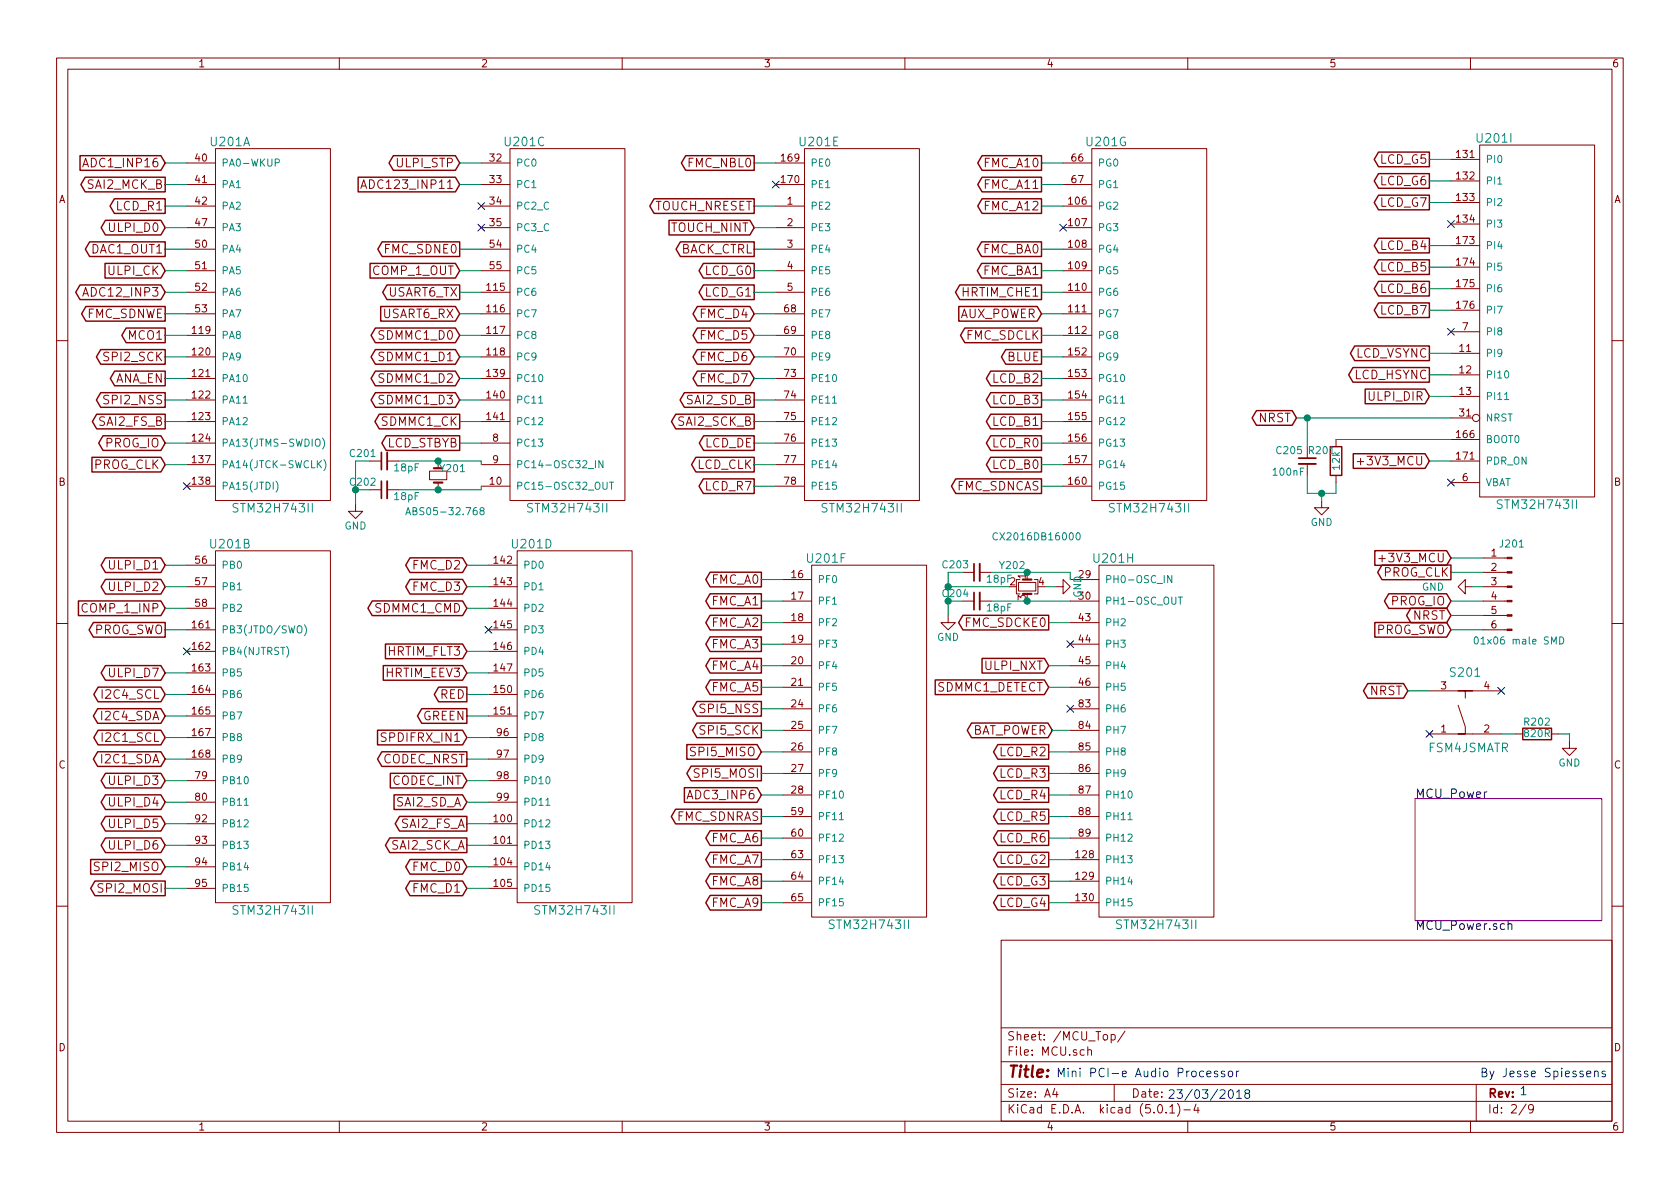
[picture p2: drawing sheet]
EESchema Schematic File Version 2
LIBS:power
LIBS:device
LIBS:switches
LIBS:relays
LIBS:motors
LIBS:transistors
LIBS:conn
LIBS:linear
LIBS:regul
LIBS:74xx
LIBS:cmos4000
LIBS:adc-dac
LIBS:memory
LIBS:xilinx
LIBS:microcontrollers
LIBS:dsp
LIBS:microchip
LIBS:analog_switches
LIBS:motorola
LIBS:texas
LIBS:intel
LIBS:audio
LIBS:interface
LIBS:digital-audio
LIBS:philips
LIBS:display
LIBS:cypress
LIBS:siliconi
LIBS:opto
LIBS:atmel
LIBS:contrib
LIBS:valves
LIBS:STM32
LIBS:SDRAM
LIBS:CODEC
LIBS:TVS_ARRAY
LIBS:BUCK
LIBS:LDO
LIBS:BOOST
LIBS:CONNECTOR
LIBS:POWER_SW
LIBS:EMI_GASKET
LIBS:LED
LIBS:Main board-cache
EELAYER 25 0
EELAYER END
$Descr A4 11693 8268
encoding utf-8
Sheet 2 9
Title ""
Date ""
Rev ""
Comp ""
Comment1 ""
Comment2 ""
Comment3 ""
Comment4 ""
$EndDescr
$Sheet
S 9850 5550 1300 850 
U 5AA8D7FD
F0 "MCU_Power" 60
F1 "MCU_Power.sch" 60
$EndSheet
$Comp
L STM32H743II U201
U 1 1
P 1900 2225
F 0 "U201" H 1600 3475 60  0000 C CNN
F 1 "STM32H743II" H 1900 925 60  0000 C CNN
F 2 "Housings_QFP:LQFP-176_24x24mm_Pitch0.5mm" H 1900 925 60  0001 C CNN
F 3 "" H 1900 925 60  0001 C CNN
	1    1900 2225
	1    0    0    -1  
$EndComp
$Comp
L STM32H743II U201
U 2 1
P 1900 5025
F 0 "U201" H 1600 6275 60  0000 C CNN
F 1 "STM32H743II" H 1900 3725 60  0000 C CNN
F 2 "Housings_QFP:LQFP-176_24x24mm_Pitch0.5mm" H 1900 3725 60  0001 C CNN
F 3 "" H 1900 3725 60  0001 C CNN
	2    1900 5025
	1    0    0    -1  
$EndComp
$Comp
L STM32H743II U201
U 3 1
P 3950 2225
F 0 "U201" H 3650 3475 60  0000 C CNN
F 1 "STM32H743II" H 3950 925 60  0000 C CNN
F 2 "Housings_QFP:LQFP-176_24x24mm_Pitch0.5mm" H 3950 925 60  0001 C CNN
F 3 "" H 3950 925 60  0001 C CNN
	3    3950 2225
	1    0    0    -1  
$EndComp
$Comp
L STM32H743II U201
U 4 1
P 4000 5025
F 0 "U201" H 3700 6275 60  0000 C CNN
F 1 "STM32H743II" H 4000 3725 60  0000 C CNN
F 2 "Housings_QFP:LQFP-176_24x24mm_Pitch0.5mm" H 4000 3725 60  0001 C CNN
F 3 "" H 4000 3725 60  0001 C CNN
	4    4000 5025
	1    0    0    -1  
$EndComp
$Comp
L STM32H743II U201
U 5 1
P 6000 2225
F 0 "U201" H 5700 3475 60  0000 C CNN
F 1 "STM32H743II" H 6000 925 60  0000 C CNN
F 2 "Housings_QFP:LQFP-176_24x24mm_Pitch0.5mm" H 6000 925 60  0001 C CNN
F 3 "" H 6000 925 60  0001 C CNN
	5    6000 2225
	1    0    0    -1  
$EndComp
$Comp
L STM32H743II U201
U 6 1
P 6050 5125
F 0 "U201" H 5750 6375 60  0000 C CNN
F 1 "STM32H743II" H 6050 3825 60  0000 C CNN
F 2 "Housings_QFP:LQFP-176_24x24mm_Pitch0.5mm" H 6050 3825 60  0001 C CNN
F 3 "" H 6050 3825 60  0001 C CNN
	6    6050 5125
	1    0    0    -1  
$EndComp
$Comp
L STM32H743II U201
U 7 1
P 8000 2225
F 0 "U201" H 7700 3475 60  0000 C CNN
F 1 "STM32H743II" H 8000 925 60  0000 C CNN
F 2 "Housings_QFP:LQFP-176_24x24mm_Pitch0.5mm" H 8000 925 60  0001 C CNN
F 3 "" H 8000 925 60  0001 C CNN
	7    8000 2225
	1    0    0    -1  
$EndComp
$Comp
L STM32H743II U201
U 8 1
P 8050 5125
F 0 "U201" H 7750 6375 60  0000 C CNN
F 1 "STM32H743II" H 8050 3825 60  0000 C CNN
F 2 "Housings_QFP:LQFP-176_24x24mm_Pitch0.5mm" H 8050 3825 60  0001 C CNN
F 3 "" H 8050 3825 60  0001 C CNN
	8    8050 5125
	1    0    0    -1  
$EndComp
$Comp
L STM32H743II U201
U 9 1
P 10700 2200
F 0 "U201" H 10400 3450 60  0000 C CNN
F 1 "STM32H743II" H 10700 900 60  0000 C CNN
F 2 "Housings_QFP:LQFP-176_24x24mm_Pitch0.5mm" H 10700 900 60  0001 C CNN
F 3 "" H 10700 900 60  0001 C CNN
	9    10700 2200
	1    0    0    -1  
$EndComp
Text GLabel 5250 1875 0    60   Output ~ 0
LCD_G0
Text GLabel 5250 2025 0    60   Output ~ 0
LCD_G1
Text GLabel 9950 2450 0    60   Output ~ 0
LCD_VSYNC
Text GLabel 9950 2600 0    60   Output ~ 0
LCD_HSYNC
Text GLabel 1150 1425 0    60   Output ~ 0
LCD_R1
Text GLabel 5250 3075 0    60   Output ~ 0
LCD_DE
Text GLabel 5250 3225 0    60   Output ~ 0
LCD_CLK
Text GLabel 5250 3375 0    60   Output ~ 0
LCD_R7
Text GLabel 7300 5225 0    60   Output ~ 0
LCD_R2
Text GLabel 7300 5375 0    60   Output ~ 0
LCD_R3
Text GLabel 7300 5525 0    60   Output ~ 0
LCD_R4
Text GLabel 7300 5675 0    60   Output ~ 0
LCD_R5
Text GLabel 7300 5825 0    60   Output ~ 0
LCD_R6
Text GLabel 7300 5975 0    60   Output ~ 0
LCD_G2
Text GLabel 7300 6125 0    60   Output ~ 0
LCD_G3
Text GLabel 7300 6275 0    60   Output ~ 0
LCD_G4
Text GLabel 9950 1100 0    60   Output ~ 0
LCD_G5
Text GLabel 9950 1250 0    60   Output ~ 0
LCD_G6
Text GLabel 9950 1400 0    60   Output ~ 0
LCD_G7
Text GLabel 7250 2625 0    60   Output ~ 0
LCD_B2
Text GLabel 7250 2775 0    60   Output ~ 0
LCD_B3
Text GLabel 7250 2925 0    60   Output ~ 0
LCD_B1
Text GLabel 7250 3075 0    60   Output ~ 0
LCD_R0
Text GLabel 7250 3225 0    60   Output ~ 0
LCD_B0
Text GLabel 9950 1700 0    60   Output ~ 0
LCD_B4
Text GLabel 9950 1850 0    60   Output ~ 0
LCD_B5
Text GLabel 9950 2000 0    60   Output ~ 0
LCD_B6
Text GLabel 9950 2150 0    60   Output ~ 0
LCD_B7
Text GLabel 5300 4025 0    60   Output ~ 0
FMC_A0
Text GLabel 5300 4175 0    60   Output ~ 0
FMC_A1
Text GLabel 5300 4325 0    60   Output ~ 0
FMC_A2
Text GLabel 5300 4475 0    60   Output ~ 0
FMC_A3
Text GLabel 5300 4625 0    60   Output ~ 0
FMC_A4
Text GLabel 5300 4775 0    60   Output ~ 0
FMC_A5
Text GLabel 7300 4325 0    60   Output ~ 0
FMC_SDCKE0
Text GLabel 1150 2175 0    60   Output ~ 0
FMC_SDNWE
Text GLabel 3200 1725 0    60   Output ~ 0
FMC_SDNE0
Text GLabel 5300 5675 0    60   Output ~ 0
FMC_SDNRAS
Text GLabel 5300 5825 0    60   Output ~ 0
FMC_A6
Text GLabel 5300 5975 0    60   Output ~ 0
FMC_A7
Text GLabel 5300 6125 0    60   Output ~ 0
FMC_A8
Text GLabel 5300 6275 0    60   Output ~ 0
FMC_A9
Text GLabel 7250 1125 0    60   Output ~ 0
FMC_A10
Text GLabel 7250 1275 0    60   Output ~ 0
FMC_A11
Text GLabel 5250 2175 0    60   BiDi ~ 0
FMC_D4
Text GLabel 5250 2325 0    60   BiDi ~ 0
FMC_D5
Text GLabel 5250 2475 0    60   BiDi ~ 0
FMC_D6
Text GLabel 5250 2625 0    60   BiDi ~ 0
FMC_D7
Text GLabel 3250 6025 0    60   BiDi ~ 0
FMC_D0
Text GLabel 3250 6175 0    60   BiDi ~ 0
FMC_D1
Text GLabel 7250 1425 0    60   Output ~ 0
FMC_A12
Text GLabel 7250 1725 0    60   Output ~ 0
FMC_BA0
Text GLabel 7250 1875 0    60   Output ~ 0
FMC_BA1
Text GLabel 7250 2325 0    60   Output ~ 0
FMC_SDCLK
Text GLabel 3250 3925 0    60   BiDi ~ 0
FMC_D2
Text GLabel 3250 4075 0    60   BiDi ~ 0
FMC_D3
Text GLabel 7250 3375 0    60   Output ~ 0
FMC_SDNCAS
Text GLabel 5250 1125 0    60   Output ~ 0
FMC_NBL0
Text GLabel 9950 2750 0    60   Input ~ 0
ULPI_DIR
Text GLabel 3200 1125 0    60   BiDi ~ 0
ULPI_STP
Text GLabel 7300 4625 0    60   Input ~ 0
ULPI_NXT
Text GLabel 1150 1575 0    60   BiDi ~ 0
ULPI_D0
Text GLabel 1150 1875 0    60   Input ~ 0
ULPI_CK
Text GLabel 1150 3925 0    60   BiDi ~ 0
ULPI_D1
Text GLabel 1150 4075 0    60   BiDi ~ 0
ULPI_D2
Text GLabel 1150 5425 0    60   BiDi ~ 0
ULPI_D3
Text GLabel 1150 5575 0    60   BiDi ~ 0
ULPI_D4
Text GLabel 1150 5725 0    60   BiDi ~ 0
ULPI_D5
Text GLabel 1150 5875 0    60   BiDi ~ 0
ULPI_D6
Text GLabel 1150 4675 0    60   BiDi ~ 0
ULPI_D7
Text GLabel 3200 2325 0    60   BiDi ~ 0
SDMMC1_D0
Text GLabel 3200 2475 0    60   BiDi ~ 0
SDMMC1_D1
Text GLabel 3200 2625 0    60   BiDi ~ 0
SDMMC1_D2
Text GLabel 3200 2775 0    60   BiDi ~ 0
SDMMC1_D3
Text GLabel 3200 2925 0    60   Output ~ 0
SDMMC1_CK
Text GLabel 3250 4225 0    60   BiDi ~ 0
SDMMC1_CMD
Text GLabel 1150 1275 0    60   Output ~ 0
SAI2_MCK_B
Text GLabel 5250 2775 0    60   Output ~ 0
SAI2_SD_B
Text GLabel 5250 2925 0    60   Output ~ 0
SAI2_SCK_B
Text GLabel 3250 5575 0    60   Input ~ 0
SAI2_SD_A
Text GLabel 3250 5725 0    60   Output ~ 0
SAI2_FS_A
Text GLabel 3250 5875 0    60   Output ~ 0
SAI2_SCK_A
Text GLabel 1150 2925 0    60   Output ~ 0
SAI2_FS_B
Text GLabel 5300 4925 0    60   Output ~ 0
SPI5_NSS
Text GLabel 5300 5075 0    60   Output ~ 0
SPI5_SCK
Text GLabel 5300 5225 0    60   Input ~ 0
SPI5_MISO
Text GLabel 5300 5375 0    60   Output ~ 0
SPI5_MOSI
Text GLabel 1150 6025 0    60   Input ~ 0
SPI2_MISO
Text GLabel 1150 6175 0    60   Output ~ 0
SPI2_MOSI
Text GLabel 1150 2475 0    60   Output ~ 0
SPI2_SCK
Text GLabel 1150 2775 0    60   Output ~ 0
SPI2_NSS
Text GLabel 1150 4825 0    60   BiDi ~ 0
I2C4_SCL
Text GLabel 1150 4975 0    60   BiDi ~ 0
I2C4_SDA
Text GLabel 1150 5125 0    60   BiDi ~ 0
I2C1_SCL
Text GLabel 1150 5275 0    60   BiDi ~ 0
I2C1_SDA
Text GLabel 3200 2025 0    60   Output ~ 0
USART6_TX
Text GLabel 3200 2175 0    60   Input ~ 0
USART6_RX
Text GLabel 5300 5525 0    60   Input ~ 0
ADC3_INP6
Text GLabel 3200 1275 0    60   Input ~ 0
ADC123_INP11
Text GLabel 1150 1125 0    60   Input ~ 0
ADC1_INP16
Text GLabel 1150 2025 0    60   BiDi ~ 0
ADC12_INP3
Text GLabel 1150 1725 0    60   Output ~ 0
DAC1_OUT1
Text GLabel 3200 1875 0    60   Input ~ 0
COMP_1_OUT
Text GLabel 1150 4225 0    60   Input ~ 0
COMP_1_INP
Text GLabel 3250 5125 0    60   Input ~ 0
SPDIFRX_IN1
Text GLabel 7250 2025 0    60   Output ~ 0
HRTIM_CHE1
Text GLabel 3250 4675 0    60   Input ~ 0
HRTIM_EEV3
Text GLabel 5250 1725 0    60   Output ~ 0
BACK_CTRL
Text GLabel 1150 2625 0    60   Output ~ 0
ANA_EN
Text GLabel 5250 1425 0    60   Output ~ 0
TOUCH_NRESET
Text GLabel 5250 1575 0    60   Input ~ 0
TOUCH_NINT
Text GLabel 1150 3075 0    60   BiDi ~ 0
PROG_IO
Text GLabel 1150 3225 0    60   Input ~ 0
PROG_CLK
Text GLabel 1150 4375 0    60   Output ~ 0
PROG_SWO
Text GLabel 9025 2900 0    60   BiDi ~ 0
NRST
$Comp
L C_Small C201
U 1 1
P 2675 3200
F 0 "C201" V 2725 3250 50  0000 L CNN
F 1 "18pF" V 2625 2950 50  0000 L CNN
F 2 "Capacitors_SMD:C_0603" H 2675 3200 50  0001 C CNN
F 3 "" H 2675 3200 50  0001 C CNN
	1    2675 3200
	0    -1   -1   0   
$EndComp
$Comp
L C_Small C202
U 1 1
P 2675 3400
F 0 "C202" V 2725 3450 50  0000 L CNN
F 1 "18pF" V 2625 3150 50  0000 L CNN
F 2 "Capacitors_SMD:C_0603" H 2675 3400 50  0001 C CNN
F 3 "" H 2675 3400 50  0001 C CNN
	1    2675 3400
	0    -1   -1   0   
$EndComp
$Comp
L GND #PWR010
U 1 1
P 2475 3500
F 0 "#PWR010" H 2475 3250 50  0001 C CNN
F 1 "GND" H 2475 3350 50  0000 C CNN
F 2 "" H 2475 3500 50  0001 C CNN
F 3 "" H 2475 3500 50  0001 C CNN
	1    2475 3500
	1    0    0    -1  
$EndComp
$Comp
L Crystal_GND24_Small Y202
U 1 1
P 7150 4075
F 0 "Y202" V 7000 3875 50  0000 L CNN
F 1 "CX2016DB16000" V 6800 3825 50  0000 L CNN
F 2 "Crystals:Crystal_SMD_2016-4pin_2.0x1.6mm" H 7150 4075 50  0001 C CNN
F 3 "" H 7150 4075 50  0001 C CNN
	1    7150 4075
	0    1    1    0   
$EndComp
$Comp
L GND #PWR011
U 1 1
P 7350 4075
F 0 "#PWR011" H 7350 3825 50  0001 C CNN
F 1 "GND" H 7350 3925 50  0000 C CNN
F 2 "" H 7350 4075 50  0001 C CNN
F 3 "" H 7350 4075 50  0001 C CNN
	1    7350 4075
	0    -1   -1   0   
$EndComp
$Comp
L Crystal_Small Y201
U 1 1
P 3050 3300
F 0 "Y201" V 3000 3400 50  0000 C CNN
F 1 "ABS05-32.768" V 3300 3350 50  0000 C CNN
F 2 "Crystals:Crystal_SMD_MicroCrystal_CM9V-T1A-2pin_1.6x1.0mm" H 3050 3300 50  0001 C CNN
F 3 "" H 3050 3300 50  0001 C CNN
	1    3050 3300
	0    1    1    0   
$EndComp
$Comp
L C_Small C203
U 1 1
P 6800 3975
F 0 "C203" V 6850 4025 50  0000 L CNN
F 1 "18pF" V 6750 3725 50  0000 L CNN
F 2 "Capacitors_SMD:C_0603" H 6800 3975 50  0001 C CNN
F 3 "" H 6800 3975 50  0001 C CNN
	1    6800 3975
	0    -1   -1   0   
$EndComp
$Comp
L C_Small C204
U 1 1
P 6800 4175
F 0 "C204" V 6850 4225 50  0000 L CNN
F 1 "18pF" V 6750 3925 50  0000 L CNN
F 2 "Capacitors_SMD:C_0603" H 6800 4175 50  0001 C CNN
F 3 "" H 6800 4175 50  0001 C CNN
	1    6800 4175
	0    -1   -1   0   
$EndComp
$Comp
L GND #PWR012
U 1 1
P 6600 4275
F 0 "#PWR012" H 6600 4025 50  0001 C CNN
F 1 "GND" H 6600 4125 50  0000 C CNN
F 2 "" H 6600 4275 50  0001 C CNN
F 3 "" H 6600 4275 50  0001 C CNN
	1    6600 4275
	1    0    0    -1  
$EndComp
Wire Wire Line
	2475 3200 2575 3200
Wire Wire Line
	2475 3400 2575 3400
Wire Wire Line
	2475 3200 2475 3500
Connection ~ 2475 3400
Wire Wire Line
	6900 4175 7450 4175
Wire Wire Line
	6900 3975 7450 3975
Wire Wire Line
	3350 3200 3350 3225
Wire Wire Line
	3350 3400 3350 3375
Wire Wire Line
	2775 3400 3350 3400
Connection ~ 3050 3400
Wire Wire Line
	2775 3200 3350 3200
Connection ~ 3050 3200
Wire Wire Line
	7275 4075 7350 4075
Wire Wire Line
	6600 3975 6700 3975
Wire Wire Line
	6600 4175 6700 4175
Wire Wire Line
	6600 3975 6600 4275
Connection ~ 6600 4175
Connection ~ 7150 3975
Connection ~ 7150 4175
Wire Wire Line
	7025 4075 6600 4075
Connection ~ 6600 4075
Wire Wire Line
	7450 3975 7450 4025
Wire Wire Line
	1150 1125 1300 1125
Wire Wire Line
	1150 1275 1300 1275
Wire Wire Line
	1150 1425 1300 1425
Wire Wire Line
	1150 1575 1300 1575
Wire Wire Line
	1150 1725 1300 1725
Wire Wire Line
	1150 1875 1300 1875
Wire Wire Line
	1150 2025 1300 2025
Wire Wire Line
	1150 2175 1300 2175
Wire Wire Line
	1150 2475 1300 2475
Wire Wire Line
	1150 2625 1300 2625
Wire Wire Line
	1150 2775 1300 2775
Wire Wire Line
	1150 2925 1300 2925
Wire Wire Line
	1150 3075 1300 3075
Wire Wire Line
	1150 3225 1300 3225
Wire Wire Line
	1150 4075 1300 4075
Wire Wire Line
	1150 4225 1300 4225
Wire Wire Line
	1150 4375 1300 4375
Wire Wire Line
	1150 4675 1300 4675
Wire Wire Line
	1150 4825 1300 4825
Wire Wire Line
	1150 4975 1300 4975
Wire Wire Line
	1150 5125 1300 5125
Wire Wire Line
	1150 5275 1300 5275
Wire Wire Line
	1150 5425 1300 5425
Wire Wire Line
	1150 5575 1300 5575
Wire Wire Line
	1150 5725 1300 5725
Wire Wire Line
	1150 5875 1300 5875
Wire Wire Line
	1150 6025 1300 6025
Wire Wire Line
	1150 6175 1300 6175
Wire Wire Line
	3200 1125 3350 1125
Wire Wire Line
	3200 1275 3350 1275
Wire Wire Line
	3200 1725 3350 1725
Wire Wire Line
	3200 1875 3350 1875
Wire Wire Line
	3200 2025 3350 2025
Wire Wire Line
	3200 2175 3350 2175
Wire Wire Line
	3200 2325 3350 2325
Wire Wire Line
	3200 2475 3350 2475
Wire Wire Line
	3200 2625 3350 2625
Wire Wire Line
	3350 2775 3200 2775
Wire Wire Line
	3200 2925 3350 2925
Wire Wire Line
	3250 3925 3400 3925
Wire Wire Line
	3250 4075 3400 4075
Wire Wire Line
	3250 4225 3400 4225
Wire Wire Line
	3250 5125 3400 5125
Wire Wire Line
	3250 5575 3400 5575
Wire Wire Line
	3250 5725 3400 5725
Wire Wire Line
	3250 5875 3400 5875
Wire Wire Line
	3250 6025 3400 6025
Wire Wire Line
	3250 6175 3400 6175
Wire Wire Line
	5250 1125 5400 1125
Wire Wire Line
	5250 1425 5400 1425
Wire Wire Line
	5250 1575 5400 1575
Wire Wire Line
	5250 1725 5400 1725
Wire Wire Line
	5250 1875 5400 1875
Wire Wire Line
	5250 2025 5400 2025
Wire Wire Line
	5250 2175 5400 2175
Wire Wire Line
	5250 2325 5400 2325
Wire Wire Line
	5250 2475 5400 2475
Wire Wire Line
	5250 2625 5400 2625
Wire Wire Line
	5250 2775 5400 2775
Wire Wire Line
	5400 2925 5250 2925
Wire Wire Line
	5250 3075 5400 3075
Wire Wire Line
	5250 3225 5400 3225
Wire Wire Line
	5250 3375 5400 3375
Wire Wire Line
	5300 4025 5450 4025
Wire Wire Line
	5450 4175 5300 4175
Wire Wire Line
	5450 4325 5300 4325
Wire Wire Line
	5450 4475 5300 4475
Wire Wire Line
	5450 4625 5300 4625
Wire Wire Line
	5450 4775 5300 4775
Wire Wire Line
	5300 4925 5450 4925
Wire Wire Line
	5450 5075 5300 5075
Wire Wire Line
	5450 5225 5300 5225
Wire Wire Line
	5450 5375 5300 5375
Wire Wire Line
	5300 5525 5450 5525
Wire Wire Line
	5450 5675 5300 5675
Wire Wire Line
	5450 5825 5300 5825
Wire Wire Line
	5450 5975 5300 5975
Wire Wire Line
	5450 6125 5300 6125
Wire Wire Line
	5450 6275 5300 6275
Wire Wire Line
	7250 1125 7400 1125
Wire Wire Line
	7250 1275 7400 1275
Wire Wire Line
	7250 1425 7400 1425
Wire Wire Line
	7250 1725 7400 1725
Wire Wire Line
	7400 1875 7250 1875
Wire Wire Line
	7400 2025 7250 2025
Wire Wire Line
	7250 2325 7400 2325
Wire Wire Line
	7250 2625 7400 2625
Wire Wire Line
	7250 2775 7400 2775
Wire Wire Line
	7250 2925 7400 2925
Wire Wire Line
	7250 3075 7400 3075
Wire Wire Line
	7400 3225 7250 3225
Wire Wire Line
	7250 3375 7400 3375
Wire Wire Line
	7300 4325 7450 4325
Wire Wire Line
	7300 4625 7450 4625
Wire Wire Line
	7300 5225 7450 5225
Wire Wire Line
	7300 5375 7450 5375
Wire Wire Line
	7300 5525 7450 5525
Wire Wire Line
	7300 5675 7450 5675
Wire Wire Line
	7300 5825 7450 5825
Wire Wire Line
	7300 5975 7450 5975
Wire Wire Line
	7300 6125 7450 6125
Wire Wire Line
	7300 6275 7450 6275
Wire Wire Line
	9950 1100 10100 1100
Wire Wire Line
	9950 1250 10100 1250
Wire Wire Line
	9950 1400 10100 1400
Wire Wire Line
	9950 1700 10100 1700
Wire Wire Line
	9950 1850 10100 1850
Wire Wire Line
	9950 2000 10100 2000
Wire Wire Line
	9950 2150 10100 2150
Wire Wire Line
	9950 2450 10100 2450
Wire Wire Line
	10100 2600 9950 2600
Wire Wire Line
	9950 2750 10100 2750
$Comp
L C_Small C205
U 1 1
P 9100 3200
F 0 "C205" H 8875 3275 50  0000 L CNN
F 1 "100nF" H 8850 3125 50  0000 L CNN
F 2 "Capacitors_SMD:C_0603" H 9100 3200 50  0001 C CNN
F 3 "" H 9100 3200 50  0001 C CNN
	1    9100 3200
	1    0    0    -1  
$EndComp
$Comp
L R R201
U 1 1
P 9300 3200
F 0 "R201" H 9200 3275 50  0000 C CNN
F 1 "12k" V 9300 3200 50  0000 C CNN
F 2 "Resistors_SMD:R_0603" V 9230 3200 50  0001 C CNN
F 3 "" H 9300 3200 50  0001 C CNN
	1    9300 3200
	1    0    0    -1  
$EndComp
Wire Wire Line
	9025 2900 10100 2900
Wire Wire Line
	9100 3100 9100 2900
Connection ~ 9100 2900
$Comp
L GND #PWR013
U 1 1
P 9200 3475
F 0 "#PWR013" H 9200 3225 50  0001 C CNN
F 1 "GND" H 9200 3325 50  0000 C CNN
F 2 "" H 9200 3475 50  0001 C CNN
F 3 "" H 9200 3475 50  0001 C CNN
	1    9200 3475
	1    0    0    -1  
$EndComp
Wire Wire Line
	9300 3425 9300 3350
Wire Wire Line
	9100 3425 9300 3425
Wire Wire Line
	9100 3300 9100 3425
Wire Wire Line
	9200 3475 9200 3425
Connection ~ 9200 3425
Wire Wire Line
	10100 3050 9300 3050
Text GLabel 7325 5075 0    60   BiDi ~ 0
BAT_POWER
Wire Wire Line
	7325 5075 7450 5075
Text GLabel 9950 3200 0    60   Input ~ 0
+3V3_MCU
Wire Wire Line
	9950 3200 10100 3200
$Comp
L Conn_01x06_Male J201
U 1 1
P 10525 4075
F 0 "J201" H 10525 4375 50  0000 C CNN
F 1 "01x06 male SMD" H 10475 3700 50  0000 C CNN
F 2 "Pin_Headers:Pin_Header_Straight_1x06_Pitch2.54mm_SMD_Pin1Right" H 10525 4075 50  0001 C CNN
F 3 "" H 10525 4075 50  0001 C CNN
	1    10525 4075
	-1   0    0    -1  
$EndComp
Text GLabel 10100 3875 0    60   Input ~ 0
+3V3_MCU
Text GLabel 10100 3975 0    60   Output ~ 0
PROG_CLK
Text GLabel 10100 4175 0    60   BiDi ~ 0
PROG_IO
Text GLabel 10100 4275 0    60   BiDi ~ 0
NRST
Text GLabel 10100 4375 0    60   Input ~ 0
PROG_SWO
Wire Wire Line
	10325 4375 10100 4375
Wire Wire Line
	10325 4275 10100 4275
Wire Wire Line
	10325 4175 10100 4175
Wire Wire Line
	10325 3975 10100 3975
Wire Wire Line
	10325 3875 10100 3875
$Comp
L GND #PWR014
U 1 1
P 10250 4075
F 0 "#PWR014" H 10250 3825 50  0001 C CNN
F 1 "GND" V 10250 3800 50  0000 C CNN
F 2 "" H 10250 4075 50  0001 C CNN
F 3 "" H 10250 4075 50  0001 C CNN
	1    10250 4075
	0    1    1    0   
$EndComp
Wire Wire Line
	10250 4075 10325 4075
$Comp
L Switch_SPST_4Pin S201
U 1 1
P 10200 4950
F 0 "S201" V 10475 4950 60  0000 C CNN
F 1 "FSM4JSMATR" V 9950 4925 60  0000 C CNN
F 2 "Switch:FSM4JSMATR" H 10000 5050 60  0001 C CNN
F 3 "" H 10000 5050 60  0001 C CNN
	1    10200 4950
	0    -1   -1   0   
$EndComp
Text GLabel 9800 4800 0    60   BiDi ~ 0
NRST
Wire Wire Line
	9800 4800 9950 4800
$Comp
L R R202
U 1 1
P 10700 5100
F 0 "R202" V 10780 5100 50  0000 C CNN
F 1 "820R" V 10700 5100 50  0000 C CNN
F 2 "Resistors_SMD:R_0603" V 10630 5100 50  0001 C CNN
F 3 "" H 10700 5100 50  0001 C CNN
	1    10700 5100
	0    -1   -1   0   
$EndComp
$Comp
L GND #PWR015
U 1 1
P 10925 5150
F 0 "#PWR015" H 10925 4900 50  0001 C CNN
F 1 "GND" H 10925 5000 50  0000 C CNN
F 2 "" H 10925 5150 50  0001 C CNN
F 3 "" H 10925 5150 50  0001 C CNN
	1    10925 5150
	1    0    0    -1  
$EndComp
Wire Wire Line
	10450 5100 10550 5100
Wire Wire Line
	10850 5100 10925 5100
Wire Wire Line
	10925 5100 10925 5150
Text GLabel 3250 5275 0    60   Output ~ 0
CODEC_NRST
Text GLabel 3250 5425 0    60   Input ~ 0
CODEC_INT
Wire Wire Line
	3250 5275 3400 5275
Wire Wire Line
	3400 5425 3250 5425
Text GLabel 3200 3075 0    60   Output ~ 0
LCD_STBYB
Wire Wire Line
	3200 3075 3350 3075
Text GLabel 7250 2175 0    60   Input ~ 0
AUX_POWER
Text GLabel 7300 4775 0    60   Input ~ 0
SDMMC1_DETECT
Wire Wire Line
	7300 4775 7450 4775
Wire Wire Line
	7250 2175 7400 2175
Wire Wire Line
	1150 3925 1300 3925
Text GLabel 3250 4825 0    60   Output ~ 0
RED
Text GLabel 3250 4975 0    60   Output ~ 0
GREEN
Wire Wire Line
	3250 4825 3400 4825
Wire Wire Line
	3250 4975 3400 4975
Text GLabel 7250 2475 0    60   Output ~ 0
BLUE
Wire Wire Line
	7250 2475 7400 2475
Text GLabel 1150 2325 0    60   Output ~ 0
MCO1
Wire Wire Line
	1150 2325 1300 2325
Text GLabel 3250 4525 0    60   Input ~ 0
HRTIM_FLT3
Wire Wire Line
	3250 4525 3400 4525
Wire Wire Line
	3250 4675 3400 4675
Text Notes 8125 7650 0    60   ~ 0
23/03/2018
Text Notes 10575 7625 0    60   ~ 0
1
Text Notes 7350 7500 0    60   ~ 0
Mini PCI-e Audio Processor
Text Notes 10300 7500 0    60   ~ 0
By Jesse Spiessens
NoConn ~ 1300 4525
NoConn ~ 3350 1425
NoConn ~ 3350 1575
NoConn ~ 3400 4375
NoConn ~ 5400 1275
NoConn ~ 7400 1575
NoConn ~ 7450 4475
NoConn ~ 7450 4925
NoConn ~ 10100 1550
NoConn ~ 10100 3350
NoConn ~ 9950 5100
NoConn ~ 10450 4800
NoConn ~ 1300 3375
NoConn ~ 10100 2300
$EndSCHEMATC
